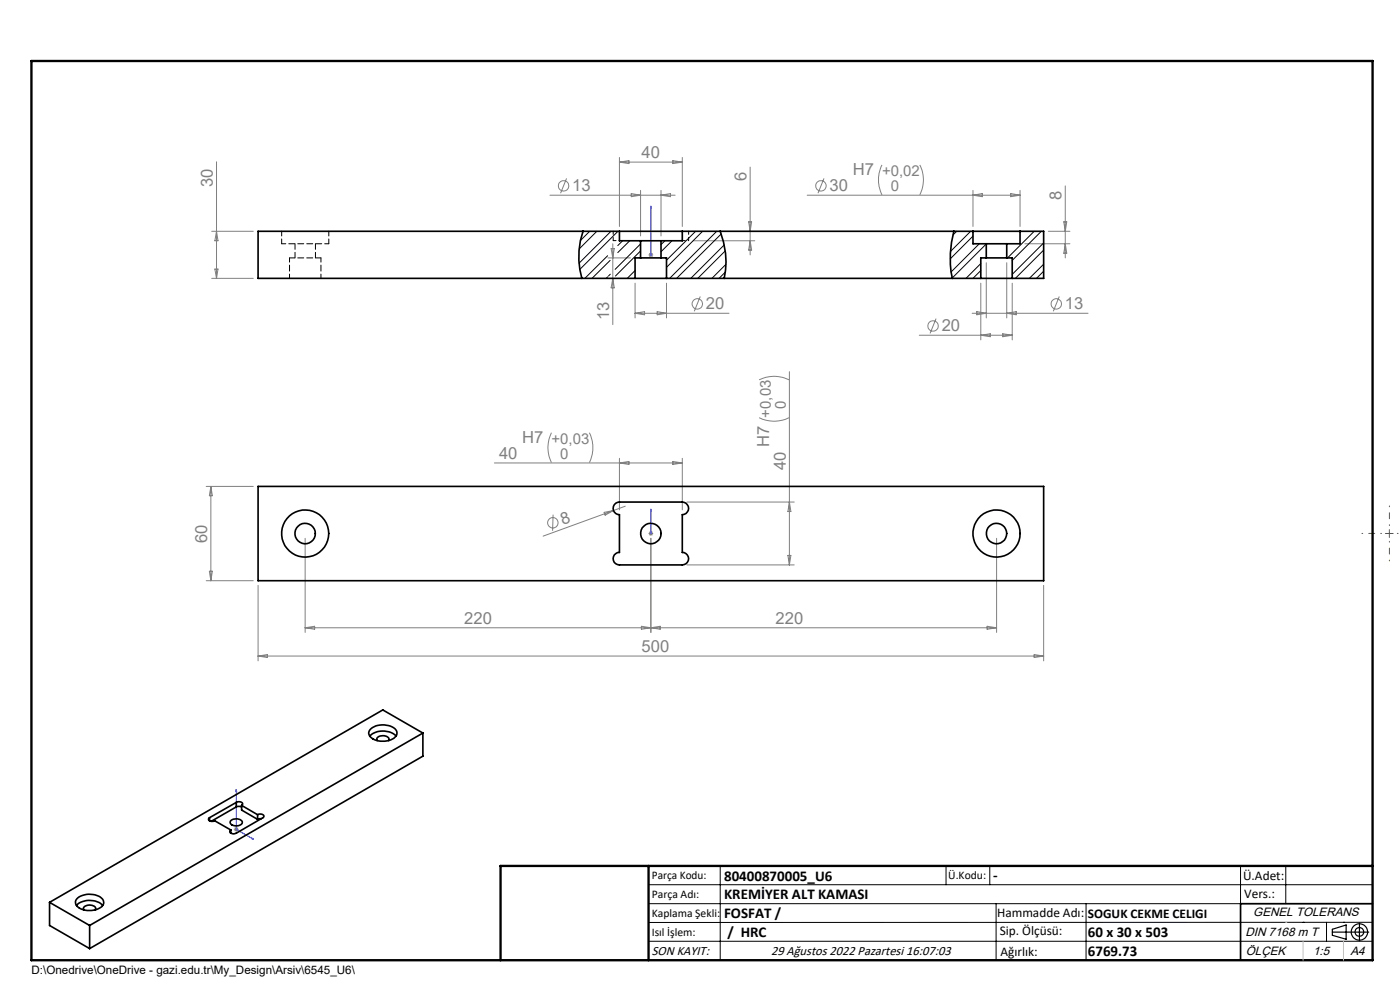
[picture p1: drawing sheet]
<svg xmlns="http://www.w3.org/2000/svg" width="297mm" height="210mm" viewBox="0 0 297 210" stroke-linecap="round" stroke-linejoin="round" font-family="sans-serif">
<g fill="none" stroke="#808080" stroke-width=".21">
<path d="M45.9 34.3v24.7M120.2 37.8l-1.3 3.2M131.4 33.4v14.6M131.4 34.4h13.3M131.4 34.4l2-.3v.6zM142.7 34.1l2 .3-2 .3zM144.7 33.4v14.6M159.1 35.4v18.7M174.8 37.8l-1.3 3.2M187.1 35a7.1 7.1 0 0 0 0 6.3M195.1 35a6.9 6.9 0 0 1 0 6.3M226 39.4v15.3"/>
<path d="M44.9 59h8.8M44.9 49.1h8.8M45.6 57.1h.6l-.3 1.9zM45.9 49.1l.3 2h-.6zM116.7 41.4h26.5M129 54.7h4.7M129.6 52.7h.7l-.3 2zM130 51.7v17.2M130 59l.3 2.1h-.7zM133.9 41.1l2 .3-2 .3zM135.9 40.4v9.7M137.6 54.1h1"/>
<path d="M137.7 53.7l.7 .7M138.1 53.5v1.1M138.4 53.7l-.7 .7M140.2 40.4v9.7M140.2 41.4l2-.3v.6zM147.1 51.1h13M158.8 47.1h.7l-.4 2zM159.1 51.1l.4 1.9h-.7zM171.2 41.4h45.2M206.4 40.4v7.6M206.4 41.4l2-.3v.6zM209.2 55.7v11.7"/>
<path d="M213.6 55.7v11.7M214.4 41.1l2 .3-2 .3zM216.4 40.4v7.6M217.4 51.7h9.6M222.4 49.1h4.6M225.7 47.1h.6l-.3 2zM226 51.7l.3 2h-.6zM134.7 66.5h20M134.7 60.1v7.3M134.7 66.5l2-.4v.7zM139.4 66.1l2 .4-2 .3zM141.4 60.1v7.3"/>
<path d="M148.6 62.9l-1.3 3.1M167.5 78.8v41M195 71.1h19.7M198.6 67.6l-1.3 3.1M206.2 66.5h24.6M207.2 66.1l2 .4-2 .3zM208.1 60.1v12M208.1 71.1l2-.3v.6zM212.7 70.8l2 .3-2 .3zM213.6 66.5l2-.4v.7zM214.7 60.1v12M224.7 62.9l-1.3 3.1"/>
<path d="M104.9 98.2h39.8M117 91.8a7.1 7.1 0 0 0 0 6.3M125 91.8a7.1 7.1 0 0 1 0 6.3M131.4 97.2v11M131.4 98.2l2-.3v.6zM142.7 97.9l2 .3-2 .3zM144.7 97.2v11M161 88.6a7.2 7.2 0 0 0 6.4 0M161 80.6a7.2 7.2 0 0 1 6.4 0M43.7 103.2h10M44.7 103.2v20M44.7 103.2l.3 2h-.6z"/>
<path d="M64.7 114.2v20M117.3 109.2l-.1 3.4M128.2 108.7l1.9-.4-1.7 1zM132.6 107.4l-17.4 6.3M137.6 113.2h1M137.7 112.8l.7 .7M138.1 112.7v1M138.1 114.2v20M138.4 112.8l-.7 .7M145.7 106.5h22.8M145.7 119.8h22.8M167.1 117.8h.7l-.3 2z"/>
<path d="M167.5 106.5l.3 2h-.7zM211.4 114.2v20M43.7 123.2h10M44.4 121.2h.6l-.3 2zM54.8 124.2v16M54.8 139.2h166.6M54.8 139.2l1.9-.4v.7zM64.7 133.2h146.7M64.7 133.2l2-.4v.7zM136.1 132.8l4 .7v-.7l-4 .7zM209.4 132.8l2 .4-2 .3zM219.4 138.8l2 .4-2 .3z"/>
<path d="M221.4 124.2v16M49.6 175.9h1M49.8 175.6l.7 .7M50.1 175.4v1M50.5 175.6l-.7 .7"/>
<circle cx="119.6" cy="39.4" r="1.11"/>
<circle cx="174.2" cy="39.4" r="1.1"/>
<circle cx="147.9" cy="64.5" r="1.11"/>
<circle cx="197.9" cy="69.1" r="1.11"/>
<circle cx="224.1" cy="64.5" r="1.09"/>
<circle cx="117.3" cy="110.9" r="1.11"/>
</g>
<g fill="none" stroke="#000" stroke-width=".25">
<path d="M282.6 197.7h7.8M282.6 197.1l3-.9v3l-3-.8zM288.4 195.8v3.8M106.2 203.7h185"/>
<circle cx="288.4" cy="197.7" r="1.74"/>
<circle cx="288.4" cy="197.7" r=".93"/>
</g>
<path d="M138.1 53.9v.3zM138.1 43.7v.5v-.5M138.1 54.1h.1M138.1 43.7v10.4M138.1 108v.5v-.5M138.1 113.1v.2zM138.1 113.2h.1M138.1 108v5.2M50.1 167.5l.1 .4-.2-.1zM50.1 167.5v8.4l3.7 2.1M53.4 177.7l.4 .3-.4-.1z" fill="none" stroke="#00f" stroke-width=".21"/>
<path d="M293.1 113.2h-4.2M294.8 114.8v4.2M294.8 111.5v-4.2M296.4 113.2h.7" fill="none" stroke="#808000" stroke-width=".21" stroke-dasharray="15.2 1.3 1.3 1.3" stroke-dashoffset="15.1"/>
<path d="M293.9 113.2h1.7M294.7 112.4v1.6" fill="none" stroke="#808000" stroke-width=".21"/>
<g fill="none" stroke="#000" stroke-width=".21">
<path d="M137.6 187.7h153.6M137.6 191.7h153.6M137.6 199.7h153.6M152.8 183.7v20M200.7 183.7v4M210 183.7v4M211.3 191.7v12M230.4 191.7v12M263.2 183.7v20M272.8 183.7v8M276.4 195.6h.1M281.4 195.6v4.1"/>
<path d="M285 195.6h.1M291.2 195.6l-153.6 .1"/>
</g>
<path d="M291.2 191.7h-28v12" fill="none" stroke="#000" stroke-width=".35"/>
<path d="M6.7 12.9h284.5v190.8h-284.5zM137.6 183.7v20M291.2 183.7h-185v20" fill="none" stroke="#000" stroke-width=".5"/>
<path d="M276.4 199.7v4M285 199.7v4" fill="none" stroke="#c0c0c0" stroke-width=".21"/>
<path d="M272.8 195.6h.1" fill="none" stroke="#c0c0c0" stroke-width=".25"/>
<g fill="#00f">
<path d="M138.1 108v.5zM138.1 113.1v.2z"/>
<path d="M138.1 53.9v.3zM138.1 43.7v.5z"/>
<path d="M53.4 177.7l.4 .3-.4-.1zM50.1 167.5l.1 .4-.2-.1z"/>
</g>
<g fill="none" stroke="#000" stroke-width=".35">
<path d="M123.7 49.1a16.6 16.6 0 0 0-.3 9.9M131.4 49.1v2h4.5M134.7 59h6.7M135.9 54.7h4.3M135.9 51.1h4.3M135.9 54.7h-1.2v4.3M135.9 51.1v3.6M140.2 54.7h1.2v4.3M140.2 51.1v3.6M141.4 59h66.7M144.7 49.1v2h-4.5M152.8 49.1a17.5 17.5 0 0 1 .8 9.9"/>
<path d="M202.4 49.1a21.3 21.3 0 0 0-.4 9.9M206.4 49.1h10M206.4 49.1h-151.6v9.9h79.9M206.4 49.1v2.6h2.8M208.1 59h6.6M209.2 51.7h4.4M209.2 54.7h4.4M209.2 54.7h-1.1v4.3M209.2 51.7v3M213.6 54.7h1.1v4.3M213.6 51.7v3M216.4 49.1h5v9.9h-6.7"/>
<path d="M216.4 49.1v2.6h-2.8M54.8 103.2h166.6v20h-166.6zM130.3 107.1l.3-.4 .8-.2h13.3a1.34 1.34 0 0 1 1.4 1.3 1.34 1.34 0 0 1-1.4 1.4v8a1.32 1.32 0 0 1 1.4 1.3 1.32 1.32 0 0 1-1.4 1.3h-13.3a1.32 1.32 0 0 1-1.3-1.3 1.32 1.32 0 0 1 1.3-1.3v-8a1.34 1.34 0 0 1-1.1-2.1zM78.5 156.2a4 4 0 0 1 5.5 0M78.7 154.5a4.2 4.2 0 0 1 5.3 .3 1.27 1.27 0 0 1-.7 2 4.1 4.1 0 0 1-4.9-.7l-.2-.8zM80 157.1a.73 .73 0 0 1 .1-.8 .73 .73 0 0 1 .8-.2 1.22 1.22 0 0 1 1.6 .7l-.1 .3M89.7 155.5l-70.7 40.8M89.7 155.5l-8.5-4.9-70.7 40.8M89.7 155.5v4.9l-70.7 40.8M44.4 173.5l-.2 .2a.87 .87 0 0 0 1.4 .4l3.4 2M44.4 173.5v.6M49 176.1v.6"/>
<path d="M49 174a1.72 1.72 0 0 1 2.4 .3 1.33 1.33 0 0 1-2 .8l-.4-.3-.2-.3zM50.1 170.2a.84 .84 0 0 1 1.4 .4l-.2 .2M50.1 171.2h1.2M50.1 170.2l-5.7 3.3M50.1 171.2l-5.3 3M50.1 170.2v1M51.3 170.8l3.3 2M51.3 170.8v1l3.3 2M54.6 172.8a.84 .84 0 0 1 1.4 .4l-5.9 3.5a.91 .91 0 0 1-1.3-.4l.2-.2M54.6 172.8v1M55.4 173.7l-.8 .1M10.5 191.4v4.9l8.5 4.9"/>
<path d="M10.5 191.4l8.5 4.9M16.2 192.1a4 4 0 0 1 5.6 0M16.3 190.7a4.2 4.2 0 0 1 5.5 0 1.26 1.26 0 0 1-.8 2 4.1 4.1 0 0 1-4.8-.7l-.2-.8zM17.8 193a.75 .75 0 0 1 .9-1 1.3 1.3 0 0 1 1.6 .7l-.1 .3M19 196.3v4.9"/>
<circle cx="64.7" cy="113.2" r="2.16"/>
<circle cx="64.7" cy="113.2" r="5"/>
<circle cx="138.1" cy="113.2" r="2.16"/>
<circle cx="211.4" cy="113.2" r="5"/>
<circle cx="211.4" cy="113.2" r="2.16"/>
</g>
<g fill="none" stroke="#000" stroke-width=".21">
<path d="M125.1 49.1l-2 1.9M126.6 49.1l-3.7 3.7M128.9 58.7l-.3 .3M128.9 54.2l-4.8 4.8M129.4 55.2l-3.8 3.8M129.5 58.2l-.4 .4M129.6 49.1l-6.8 6.7M131.1 49.1l-8.1 8M132.1 51.1l-1 1M133.6 51.1l-2.5 2.5M134.7 57.4l-1.6 1.6M134.7 58.9l-.2 .1"/>
<path d="M135.9 51.7l-5.4 5.4M135.9 53.2l-5.3 5.4M141.1 51.1l-.9 .8M142.6 51.1l-2.4 2.3M147.6 49.1l-6.2 6.1M149 49.1l-7.6 7.6M152 49.1l-9.9 9.9M153 49.6l-9.5 9.4M153.6 52l-7.1 7M153.8 53.2l-5.8 5.8M153.9 57.7l-1.4 1.3M154 56.1l-3 2.9"/>
<path d="M203 49.1l-.8 .7M205.9 49.1l-4.3 4.3M206.4 50.1l-4.8 4.8M207.8 51.7l-6 6M208.1 57.4l-1.7 1.6M208.1 55.9l-3.2 3.1M209.2 51.7l-7.2 7.2M213.7 51.7l-.1 .2M216.4 49.1h.1M219.4 49.1l-5.7 5.6M220.9 49.1l-6.2 6.1M221.4 51.5l-6.7 6.7"/>
<path d="M221.4 56l-3 3M221.4 53l-6 6M221.4 57.5l-1.5 1.5"/>
</g>
<path d="M59.8 51.7h10M61.4 54.7v4.3M68.1 59v-4.3" fill="none" stroke="#000" stroke-width=".21" stroke-dasharray="1.3 .6" stroke-dashoffset=".4"/>
<path d="M68.1 54.7h-6.7" fill="none" stroke="#000" stroke-width=".21" stroke-dasharray="1.3 .6" stroke-dashoffset=".2"/>
<path d="M130.1 51h1.3M144.8 51h1.3" fill="none" stroke="#000" stroke-width=".21" stroke-dasharray="1.3 .6" stroke-dashoffset=".7"/>
<path d="M59.8 49v2.7M69.8 51.7v-2.7" fill="none" stroke="#000" stroke-width=".21" stroke-dasharray="1.3 .6" stroke-dashoffset=".3"/>
<path d="M62.6 51.7v3M66.9 54.7v-3" fill="none" stroke="#000" stroke-width=".21" stroke-dasharray="1.3 .6" stroke-dashoffset=".1"/>
<path d="M130.1 49v2M146.1 51v-2" fill="none" stroke="#000" stroke-width=".21" stroke-dasharray="1.3 .6" stroke-dashoffset=".6"/>
<g font-size="3.5" fill="#808080">
<text x="136.1" y="33.6">40</text>
<text x="45.1" y="39.8" transform="rotate(-90 45.1 39.8)">30</text>
<text x="121.4" y="40.6">13</text>
<text x="158.4" y="38.4" transform="rotate(-90 158.4 38.4)">6</text>
<text x="176" y="40.6">30</text>
<text x="180.9" y="37.1">H7 +0,02</text>
<text x="225.2" y="42.4" transform="rotate(-90 225.2 42.4)">8</text>
<text x="149.8" y="65.6">20</text>
<text x="225.9" y="65.6">13</text>
<text x="129.2" y="67.9" transform="rotate(-90 129.2 67.9)">13</text>
<text x="199.8" y="70.3">20</text>
<text x="110.8" y="93.9">H7 +0,03</text>
<text x="163.2" y="94.8" transform="rotate(-90 163.2 94.8)">H7 +0,03</text>
<text x="105.9" y="97.4">40</text>
<text x="166.7" y="99.7" transform="rotate(-90 166.7 99.7)">40</text>
<text x="119.4" y="111.4" transform="rotate(-20 119.4 111.4)">8</text>
<text x="44" y="115.3" transform="rotate(-90 44 115.3)">60</text>
<text x="98.5" y="132.4">220</text>
<text x="164.5" y="132.4">220</text>
<text x="136.1" y="138.4">500</text>
</g>
<g font-size="3.2" fill="#808080">
<text x="189" y="40.6">0</text>
<text x="166.7" y="86.7" transform="rotate(-90 166.7 86.7)">0</text>
<text x="118.9" y="97.4">0</text>
</g>
<g font-size="3.2">
<text x="153.6" y="186.8">80400870005_U6</text>
<text x="153.6" y="190.8">KREMİYER ALT KAMASI</text>
<text x="210.7" y="186.6">-</text>
<text x="153.6" y="194.8">FOSFAT /</text>
<text x="154.3" y="198.8">/ HRC</text>
<text x="230.8" y="198.7">60 x 30 x 503</text>
<text x="230.8" y="202.8">6769.73</text>
</g>
<g font-size="2.8">
<text x="263.7" y="186.7">Ü.Adet:</text>
<text x="263.9" y="190.5">Vers.:</text>
<text x="211.5" y="194.5">Hammadde Adı:</text>
<text x="230.8" y="194.7">SOGUK CEKME CELIGI</text>
<text x="138.3" y="202.6">SON KAYIT:</text>
<text x="163.6" y="202.6">29 Ağustos 2022 Pazartesi 16:07:03</text>
<text x="212.1" y="198.4">Sip. Ölçüsü:</text>
<text x="212.2" y="202.7">Ağırlık:</text>
</g>
<g font-size="2.6">
<text x="265.9" y="194.4">GENEL TOLERANS</text>
<text x="264.2" y="198.5">DIN 7168 m T</text>
<text x="264.3" y="202.6">ÖLÇEK</text>
<text x="278.5" y="202.6">1:5</text>
<text x="286.5" y="202.6">A4</text>
</g>
<g font-size="2.5">
<text x="138.3" y="186.4">Parça Kodu:</text>
<text x="138.3" y="190.5">Parça Adı:</text>
<text x="201.2" y="186.5">Ü.Kodu:</text>
<text x="138.3" y="194.5">Kaplama Şekli:</text>
<text x="138.3" y="198.6">Isıl İşlem:</text>
<text x="6.7" y="206.7">D:\Onedrive\OneDrive - gazi.edu.tr\My_Design\Arsiv\6545_U6\</text>
</g>
</svg>
